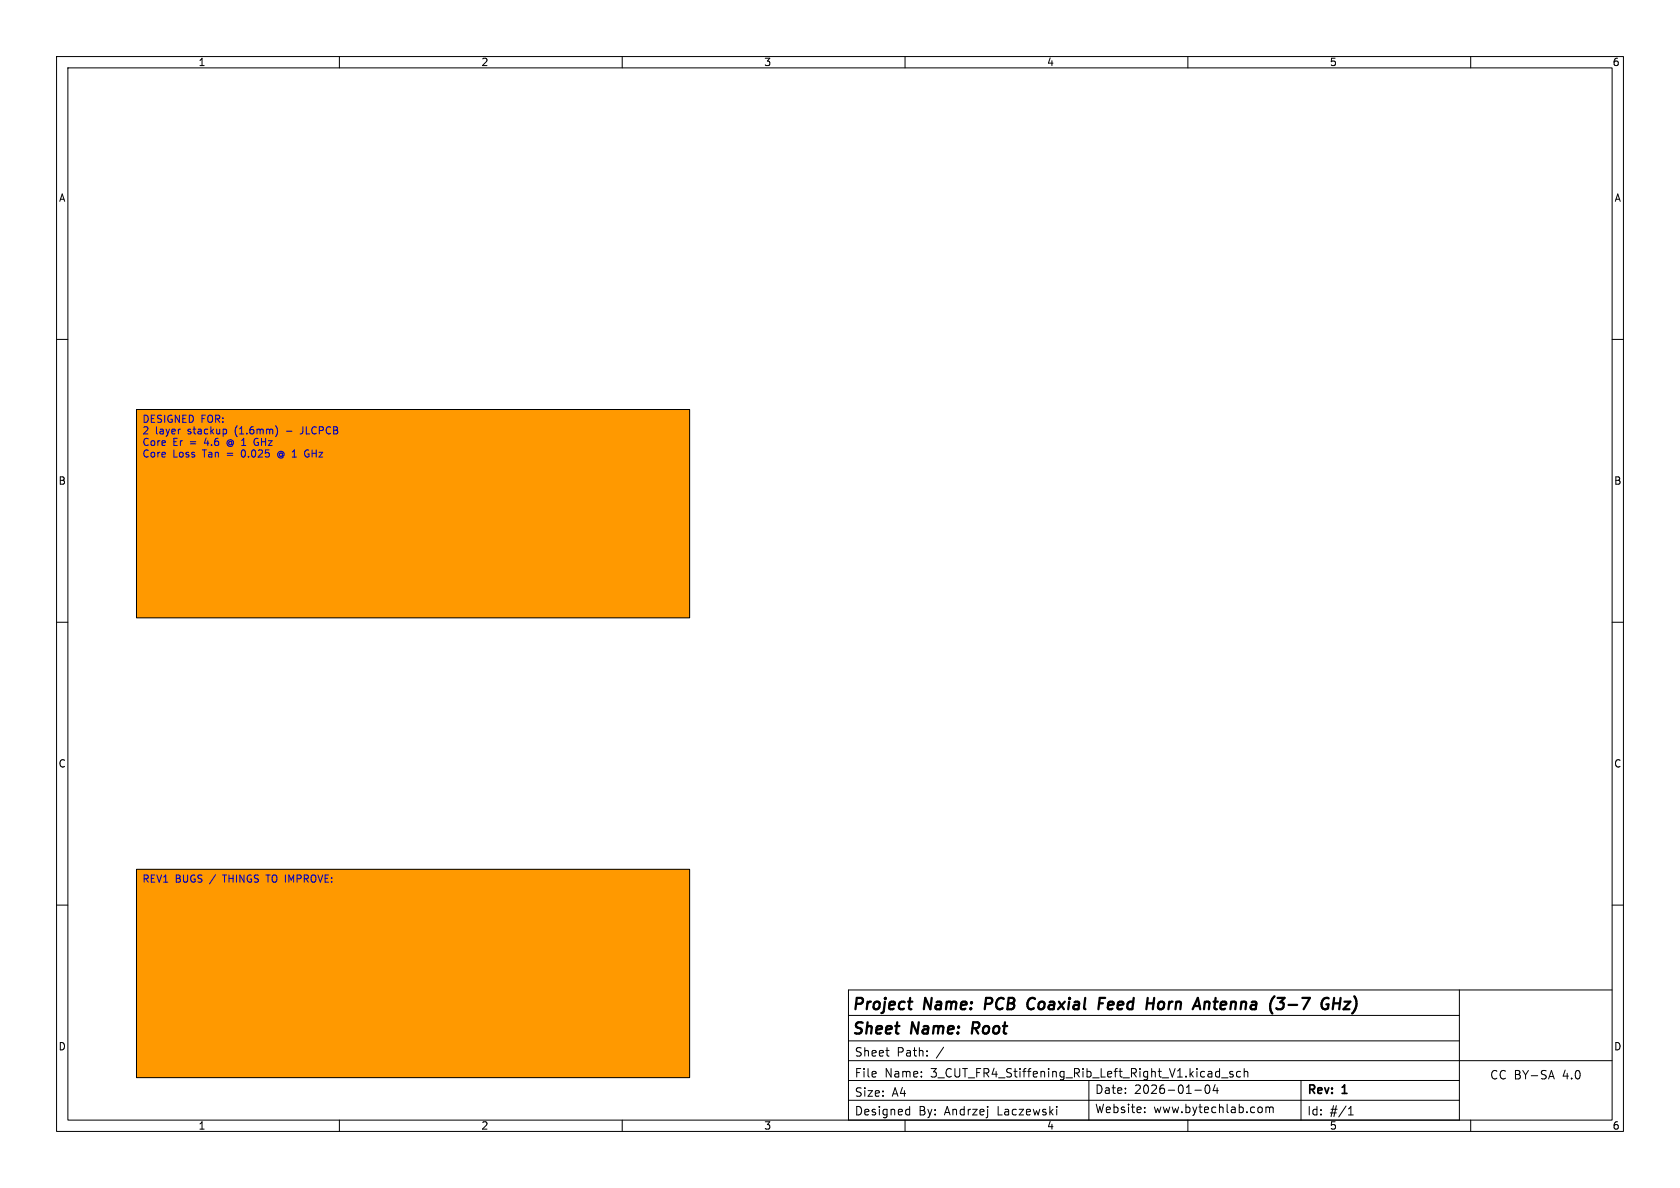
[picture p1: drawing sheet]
<svg xmlns="http://www.w3.org/2000/svg" width="297mm" height="210mm" viewBox="0 0 297 210" stroke-linecap="round" stroke-linejoin="round" font-family="sans-serif">
<path d="M0 0h297v210h-297z" fill="#fff" stroke="#fff" stroke-width=".18"/>
<g fill="none" stroke="#000" stroke-width=".18">
<path d="M10 10h277v190h-277zM12 12h273v186h-273zM60 10v2M110 10v2M160 10v2M210 10v2M260 10v2M10 60h2M285 60h2M10 110h2M285 110h2M10 160h2"/>
<path d="M150 179.5h108M258 175v23h-108v-23h135M285 160h2M60 198v2M110 198v2M150 184h108M150 187.5h135M150 194.5h108M156.6 185.7h.6M157 186.7h.2M160 198v2M160.4 196.1l.4 .1"/>
<path d="M160.8 195.6v1.5M160.8 197l-.4 .1M163.9 186.6v.1M163.9 185.8v.1M186.8 195.6v.1M186.8 196.1v1M192.5 191v7M202.4 196.5v.2M202.4 195.8v.1M210 198v2M211.2 192.7h1.2M213.2 191.9a1 1 0 0 0 .2 1.4 .81 .81 0 0 0 .6-.6 .81 .81 0 0 0-.3-.8"/>
<path d="M214.8 191.7l-.3 1.1h.9M215.2 189.4l.4 .1M215.2 192.3v1M215.6 188.9v1.5M215.6 190.3l-.4 .1M216 190.5h1.1M218 189.5l-.4-.1-.2 .2 .1 .2 .5 .2v.3h-.6M219.3 189.5l-.4-.1-.3 .3v.4l.1 .2h.6M220 189.5l.2-.1 .3 .1 .1 .9M220 188.9v1.5M223.1 195.8v.7M223.8 195.7v1"/>
<path d="M223.8 195.8l.4-.1 .2 .2M224.4 195.9l.3-.2 .3 .1 .1 .9M224.4 195.9v.8M230 191v7M238.4 197.1h.8M238.4 196l.4-.4v1.5M258 191h-108M260 198v2M273.9 190.3h.7M274.3 189.2l.5 1.5"/>
</g>
<g fill="none" stroke="#000" stroke-width=".4">
<path d="M160.5 177.1h.8M174.3 176.4l-.2 2M181.9 178.3l.3 .1 .5-.1M182.6 176.4l-.5 .1-.2 .2M194.3 177.4h.7M195.4 176.4h-1l-.2 2M195.9 177.4v.9M196.9 177.5l-1 .2M205.2 177.1l-.4 .4-.1 .5 .2 .3 .4 .1M213.3 177.1l.5 .1v.2l-.1 1M225.3 176.1l-.1 .1M227.8 177.6h1.5"/>
<path d="M235.7 177.4h1.2M235.9 176.4l-.3 2M237 176.4l-.2 2M237.7 177.1h1l-1.2 1.3h1.1M172.1 180.7l-.3 2"/>
</g>
<g fill="#f90">
<path d="M24.1 153.7h97.8v36.8h-97.8z"/>
<path d="M24.1 72.4h97.8v36.8h-97.8z"/>
</g>
<path d="M24.1 72.4h97.8v36.8h-97.8zM24.1 153.7h97.8v36.8h-97.8z" fill="none" stroke="#000" stroke-width=".18"/>
<path d="M39.8 75.9l.3 .2v.4l-.3 .2M40.3 77.9a.58 .58 0 0 0 0 .9M44.9 78l.1 .6 .3 .2M48.8 75.3a1.49 1.49 0 0 1 0 1.8M49.4 79.8a.59 .59 0 0 0-.3 .6 .59 .59 0 0 0 .3 .5M53.4 76.6l-.3 .1M54.5 79.5a.61 .61 0 0 0-.7 .7 .61 .61 0 0 0 .8 .5M54.4 80.3h.2" fill="none" stroke="#0000c2" stroke-width=".18"/>
<g font-size="2.8">
<text x="150.5" y="179.1">Project</text>
<text x="163.4" y="179.1">Name:</text>
<text x="175" y="179.1">PCB</text>
<text x="183.3" y="179.1">Coaxial</text>
<text x="196.7" y="179.1">Feed</text>
<text x="205.9" y="179.1">Horn</text>
<text x="215.2" y="179.1">Antenna</text>
<text x="229.3" y="179.1">(3-7</text>
<text x="239.3" y="179.1">GHz)</text>
<text x="150.5" y="183.4">Sheet</text>
<text x="161.1" y="183.4">Name:</text>
<text x="172.7" y="183.4">Root</text>
</g>
<g font-size="2.1">
<text x="151" y="190.7">File</text>
<text x="151" y="187">Sheet</text>
<text x="156.4" y="190.7">Name:</text>
<text x="158.5" y="187">Path:</text>
<text x="164.6" y="190.7">3_CUT_FR4_Stiffening_Rib_Left_Right_V1.kicad_sch</text>
<text x="165.6" y="187">/</text>
<text x="263.3" y="191">CC BY-SA</text>
<text x="276.3" y="191">4.0</text>
<text x="151" y="194.1">Size:</text>
<text x="151" y="197.4">Designed</text>
<text x="157.7" y="194.1">A4</text>
<text x="162.4" y="197.4">By:</text>
<text x="167" y="197.4">Andrzej</text>
<text x="176.5" y="197.4">Laczewski</text>
<text x="193.5" y="193.6">Date:</text>
<text x="193.5" y="197">Website:</text>
<text x="200.5" y="193.6">2026-01-04</text>
<text x="203.9" y="197">www.bytechlab.com</text>
<text x="231" y="193.8">Rev:</text>
<text x="231" y="197.4">Id:</text>
<text x="235.1" y="197.4">#/1</text>
<text x="237.4" y="193.8">1</text>
</g>
<g font-size="1.8">
<text x="35" y="11.9">1</text>
<text x="85" y="11.9">2</text>
<text x="135" y="11.9">3</text>
<text x="185" y="11.9">4</text>
<text x="235" y="11.9">5</text>
<text x="285" y="11.9">6</text>
<text x="10.3" y="35.9">A</text>
<text x="285.3" y="35.9">A</text>
<text x="10.3" y="85.9">B</text>
<text x="285.3" y="85.9">B</text>
<text x="10.3" y="135.9">C</text>
<text x="285.3" y="135.9">C</text>
<text x="10.3" y="185.9">D</text>
<text x="285.3" y="185.9">D</text>
<text x="35" y="199.9">1</text>
<text x="85" y="199.9">2</text>
<text x="135" y="199.9">3</text>
<text x="185" y="199.9">4</text>
<text x="235" y="199.9">5</text>
<text x="285" y="199.9">6</text>
</g>
<g font-size="1.8" fill="#0000c2">
<text x="25.1" y="75.1">DESIGNED FOR:</text>
<text x="25.1" y="77.1">2</text>
<text x="27.5" y="77.1">layer</text>
<text x="33.3" y="77.1">stackup</text>
<text x="41.8" y="77.1">(1.6mm)</text>
<text x="51.1" y="77.1">-</text>
<text x="53.8" y="77.1">JLCPCB</text>
<text x="25.1" y="79.2">Core</text>
<text x="25.1" y="81.2">Core</text>
<text x="30.5" y="79.2">Er</text>
<text x="30.5" y="81.2">Loss</text>
<text x="33.7" y="79.2">=</text>
<text x="36" y="81.2">Tan</text>
<text x="36.4" y="79.2">4.6</text>
<text x="40.4" y="81.2">=</text>
<text x="40.6" y="79.2">@ 1</text>
<text x="43.1" y="81.2">0.025</text>
<text x="45.8" y="79.2">GHz</text>
<text x="49.7" y="81.2">@ 1</text>
<text x="54.9" y="81.2">GHz</text>
<text x="25.1" y="156.3">REV1</text>
<text x="31" y="156.3">BUGS /</text>
<text x="39.7" y="156.3">THINGS TO IMPROVE:</text>
</g>
</svg>
